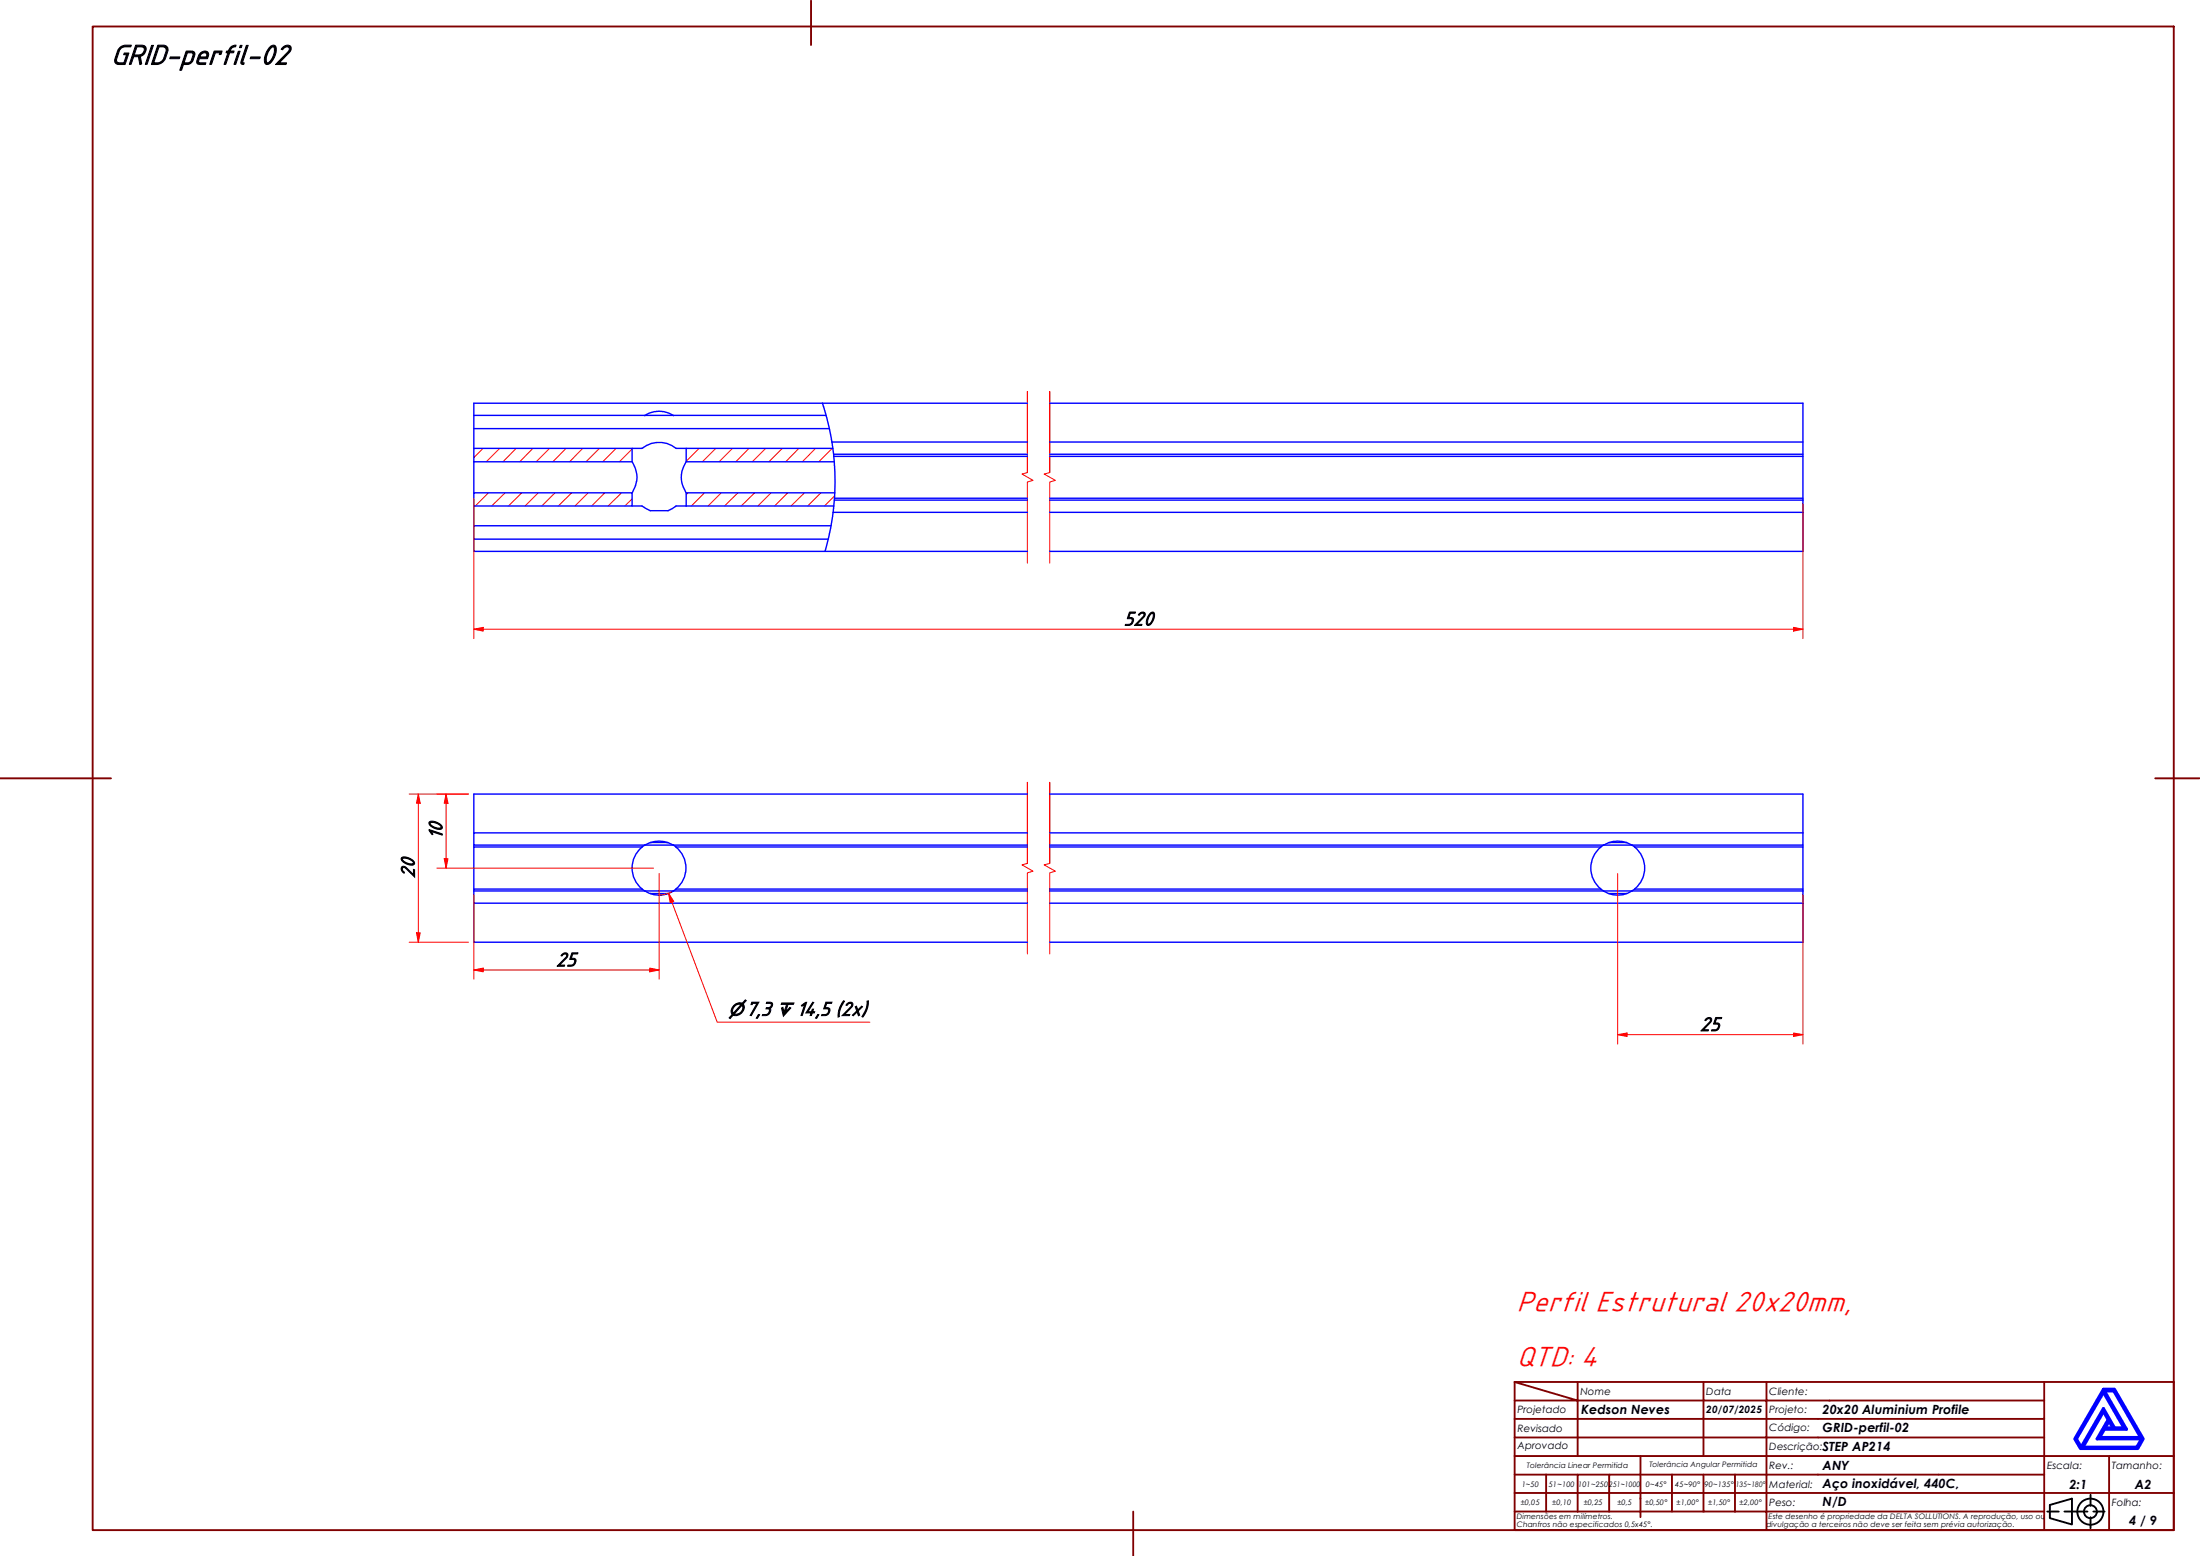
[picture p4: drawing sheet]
<svg xmlns="http://www.w3.org/2000/svg" width="594mm" height="420mm" viewBox="0 0 594 420" stroke-linecap="round" stroke-linejoin="round" font-family="sans-serif">
<!-- layer: Hatch (ABNT) -->
<g fill="none" stroke="#f00" stroke-width=".27">
<path d="M130.4 121.1l-2.4 2.4M131.9 133.1l-3.6 3.5M134.9 121.1l-3.6 3.6M136.4 133.1l-3.6 3.5M139.4 121.1l-3.6 3.6M140.9 133.1l-3.6 3.5M143.9 121.1l-3.6 3.6M145.4 133.1l-3.6 3.5M148.4 121.1l-3.6 3.6M149.9 133.1l-3.6 3.5M152.8 121.1l-3.5 3.6M154.4 133.1l-3.7 3.5"/>
<path d="M157.4 121.1l-3.6 3.6M158.8 133.1l-3.5 3.5M161.9 121.1l-3.7 3.6M163.3 133.1l-3.5 3.5M166.4 121.1l-3.6 3.6M167.8 133.1l-3.6 3.5M170.7 134.7l-2 1.9M170.7 121.3l-3.4 3.4M185.8 133.1l-.5 .5M188.8 121.1l-3.5 3.5M190.2 133.1l-3.5 3.5M193.3 121.1l-3.6 3.6"/>
<path d="M194.8 133.1l-3.6 3.5M197.8 121.1l-3.6 3.6M199.3 133.1l-3.7 3.5M202.2 121.1l-3.5 3.6M203.8 133.1l-3.6 3.5M206.8 121.1l-3.7 3.6M208.2 133.1l-3.5 3.5M211.3 121.1l-3.7 3.6M212.7 133.1l-3.5 3.5M215.7 121.1l-3.5 3.6M217.2 133.1l-3.6 3.5M220.2 121.1l-3.5 3.6"/>
<path d="M221.7 133.1l-3.6 3.5M224.7 121.1l-3.6 3.6M225.4 133.9l-2.8 2.7"/>
</g>
<!-- layer: Linha Corte (ABNT) -->
<path d="M277.4 127.6v-21.9v21.9l-1.4 .4 3 1.7-1.6 .5v21.9M283.5 127.6v-21.9v21.9l-1.6 .4 3.1 1.7-1.5 .5v21.9M277.4 233.2v-22v22l-1.4 .3 3 1.7-1.6 .5v21.9M283.5 233.2v-22v22l-1.6 .3 3.1 1.7-1.5 .5v21.9" fill="none" stroke="#f00" stroke-width=".27"/>
<!-- layer: Visible (ABNT) -->
<g fill="none" stroke="#00f" stroke-width=".38">
<path d="M128 112.2h95.1M128 115.7h96M174.1 112.2a7.1 7.1 0 0 1 7.8 0M222.1 108.9l1.5 5.2 1 5.3M224.7 119.4l.5 3.8M224.7 119.4h52.7M277.4 108.9h-149.4v12.2M283.5 108.9h203.4v26.1M283.5 119.4h203.4M128 133.1h42.7v3.5h-42.7zM128 121.1h42.7v3.6h-42.7zM128 136.6v12.3h149.4"/>
<path d="M128 124.7v8.4M170.7 121.1h2.7a7.4 7.4 0 0 1 9.2 0h2.7M170.7 124.7a7.3 7.3 0 0 1 0 8.4M170.7 136.6h2.7l2.2 1.3h4.8l2.2-1.3h42.6M185.3 124.7a7.3 7.3 0 0 0 0 8.4M224.9 121.1h-39.6v3.6h40M225 138.4l-.9 5.3-1.3 5.2M225.1 122.7h52.3M225.1 123.2l.4 6.2-.2 5.1M225.2 123.2h52.2M225.3 135h52.1M225.4 134.5l-.4 3.8h52.4"/>
<path d="M225.4 134.5h52M225.4 133.1h-40.1v3.5M283.5 135h203.4M283.5 138.3h203.4M283.5 134.5h203.4M283.5 123.2h203.4M283.5 122.7h203.4M486.9 135v13.9h-203.4M128 145.6h95.6M128 142h96.4M277.4 214.4h-149.4v10.5M283.5 214.4h203.4v10.5"/>
<path d="M128 228.2v.5M173.4 228.7h-45.4v11.4M173.4 228.7a7.3 7.3 0 0 0 0 11.3M174.1 228.2a7.4 7.4 0 0 1 8.5 .5M174.1 228.2l-.7 .5M174.1 228.2h103.3M175.6 227.5h4.8M182.5 228.7a7.3 7.3 0 0 1 0 11.3M182.6 228.7h94.8M277.4 224.9h-149.4v3.3h46.1M283.5 228.7h148.7M283.5 228.2h157.2"/>
<path d="M283.5 224.9h203.4M432.3 228.7a7.3 7.3 0 0 0 0 11.3M434.4 227.5h4.9M440.7 228.2a7.4 7.4 0 0 0-8.5 .5M440.7 228.2l.8 .5M441.4 228.7a7.3 7.3 0 0 1 0 11.3M441.5 228.7h45.4v11.4M486.9 224.9v3.3h-46.2M486.9 228.2v.5M128 240.6v13.8h149.4M128 240.6h149.4M128 243.9h149.4"/>
<path d="M173.4 240.1a7.2 7.2 0 0 0 9.2 0M173.4 240.1h-45.4v.5M175.6 241.3h4.8M182.6 240.1h94.8M283.5 240.1h148.7M283.5 240.6h203.4M283.5 243.9h203.4M432.2 240.1a7.2 7.2 0 0 0 9.3 0M434.4 241.3h4.9M441.5 240.1h45.4v.5M486.9 240.6v13.8h-203.4"/>
</g>
<!-- layer: Borda A3/A4 (ABNT) -->
<g fill="none" stroke="#800000" stroke-width=".51">
<path d="M25 7.2h562v406h-562zM219 .2v12M0 210.2h30M582 210.2h12M409 373.2l17 5h-17M409 373.2h178v40h-178zM426 378.2h34v4.9h17M426 378.2v15M426 373.2v5M460 373.2v5h17v4.9M477 373.2v5h75M552 373.2v20h-143"/>
<path d="M409 383.1h51v10.1M409 398.2h17M417.5 398.2v10M434.5 398.2h-8.5v10M443 393.2v16.5M451.5 398.2v10h-42.5M460 398.2v10h8.5M468.5 398.2v10M477 398.2h-42.5v10M477 383.1v5.1h-68M477 398.2v10h75M477 383.1h75"/>
<path d="M477 398.2h75M552 388.2h-75v10M569.5 393.2v9.9h17.5M587 393.2h-35v9.9h17.5v10.1M306 408.2v12M409 403.1h143v10.1M451.5 408.2h8.5M468.5 408.2h8.5v5"/>
</g>
<path d="M568 376l5.5 9.6h-2.5l-3-5.3-6 10.5-1.3-2.3zM568 375.1h3l7.7 13.4-1.4 2.6h-15.5l-1.5-2.6zM568.3 375.6h2.5l7.2 12.6h-11l1.3-2.3h5.9zM568 381.2l1.3 2.1-3 5.2h12l-1.3 2.3h-14.5zM569.5 383.8l1 1.8h-2z" fill="none" stroke="#00f" stroke-width=".83"/>
<!-- layer: 0 -->
<path d="M561.8 391.1h15.5" fill="none" stroke="#000" stroke-width=".27"/>
<g fill="none" stroke="#000" stroke-width=".51">
<path d="M552.8 408.2h3.1M553.5 406.4l6-1.7v6.9l-6-1.7zM557.5 408.2h6.2M564.5 403.6v3M564.5 409.7v3M565.3 408.2h3"/>
<circle cx="564.5" cy="408.2" r="3.5"/>
<circle cx="564.5" cy="408.2" r="1.75"/>
</g>
<path d="M128 169.9h2.5" fill="none" stroke="#f00" stroke-width=".27"/>
<path d="M128 169.9l2.5-.5v1z" fill="#f00"/>
<path d="M128 169.9l2.5-.5v1zM484.3 169.9h2.6" fill="none" stroke="#f00" stroke-width=".27"/>
<path d="M484.3 169.4l2.6 .5-2.6 .5z" fill="#f00"/>
<path d="M128 134.6v37.8M486.9 136.1v36.3M130.5 169.9h353.8M484.3 169.4l2.6 .5-2.6 .5zM128 261.9h2.5" fill="none" stroke="#f00" stroke-width=".27"/>
<path d="M128 261.9l2.5-.5v1z" fill="#f00"/>
<path d="M128 261.9l2.5-.5v1zM175.5 261.9h2.5" fill="none" stroke="#f00" stroke-width=".27"/>
<path d="M175.5 261.4l2.5 .5-2.5 .5z" fill="#f00"/>
<path d="M178 235.9v28.5M128 241.6v22.8M130.5 261.9h45M175.5 261.4l2.5 .5-2.5 .5zM436.8 279.4h2.6" fill="none" stroke="#f00" stroke-width=".27"/>
<path d="M436.8 279.4l2.6-.5v1z" fill="#f00"/>
<path d="M436.8 279.4l2.6-.5v1zM484.3 279.4h2.6" fill="none" stroke="#f00" stroke-width=".27"/>
<path d="M484.3 278.9l2.6 .5-2.6 .5z" fill="#f00"/>
<path d="M436.8 235.9v46M486.9 241.6v40.3M439.4 279.4h44.9M484.3 278.9l2.6 .5-2.6 .5z" fill="none" stroke="#f00" stroke-width=".27"/>
<path d="M180.5 241.2l.9 2.4" fill="none" stroke="#f00" stroke-width=".27"/>
<path d="M180.5 241.2l1.4 2.2-.9 .4z" fill="#f00"/>
<path d="M180.5 241.2l1.4 2.2-.9 .4zM181.3 240.9l-1.6 .5-1.6 .3M181.4 243.6l12.3 32.4h41.2" fill="none" stroke="#f00" stroke-width=".27"/>
<path d="M113 214.4v2.5" fill="none" stroke="#f00" stroke-width=".27"/>
<path d="M113 214.4l.5 2.5h-1z" fill="#f00"/>
<path d="M113 214.4l.5 2.5h-1zM113 251.9v2.5" fill="none" stroke="#f00" stroke-width=".27"/>
<path d="M112.5 251.9h1l-.5 2.5z" fill="#f00"/>
<path d="M110.5 214.4h16M113 216.9v35M120.5 214.4v2.5M110.5 254.4h16M112.5 251.9h1l-.5 2.5z" fill="none" stroke="#f00" stroke-width=".27"/>
<path d="M120.5 214.4l.5 2.5h-1z" fill="#f00"/>
<path d="M120.5 214.4l.5 2.5h-1zM120.5 231.9v2.5" fill="none" stroke="#f00" stroke-width=".27"/>
<path d="M120 231.9h1l-.5 2.5z" fill="#f00"/>
<path d="M118 214.4h8.5M120.5 216.9v15M118 234.4h58.5M120 231.9h1l-.5 2.5z" fill="none" stroke="#f00" stroke-width=".27"/>
<g font-size="8.2" fill="#f00">
<text x="409.6" y="354">Perfil Estrutural 20x20mm,</text>
<text x="409.6" y="368.9">QTD: 4</text>
</g>
<text font-size="8.1" x="30" y="17.3">GRID-perfil-02</text>
<g font-size="5.6">
<text x="303.4" y="168.8">520</text>
<text x="119.4" y="226.7" transform="rotate(-90 119.4 226.7)">10</text>
<text x="111.9" y="237.1" transform="rotate(-90 111.9 237.1)">20</text>
<text x="150.2" y="260.8">25</text>
<text x="201.4" y="274.2">7,3</text>
<text x="215.1" y="274.2">14,5 (2x)</text>
<text x="459" y="278.3">25</text>
</g>
<g font-size="4.8">
<text x="196.7" y="274.2">⌀</text>
<text x="209.6" y="274.2">↧</text>
</g>
<g font-size="3.4">
<text x="427" y="381.9">Kedson Neves</text>
<text x="492.1" y="381.9">20x20 Aluminium Profile</text>
<text x="492.1" y="386.6">GRID-perfil-02</text>
<text x="492.1" y="391.9">STEP AP214</text>
<text x="492.1" y="396.9">ANY</text>
<text x="492.1" y="401.7">Aço inoxidável, 440C,</text>
<text x="558.8" y="401.9">2:1</text>
<text x="576.5" y="401.9">A2</text>
<text x="492.1" y="406.7">N/D</text>
<text x="575" y="411.7">4 / 9</text>
</g>
<g font-size="2.7">
<text x="426.8" y="376.7">Nome</text>
<text x="460.8" y="376.7">Data</text>
<text x="477.8" y="376.7">Cliente:</text>
<text x="409.8" y="381.4">Projetado</text>
<text x="460.8" y="381.5">20/07/2025</text>
<text x="477.8" y="381.4">Projeto:</text>
<text x="409.8" y="386.7">Revisado</text>
<text x="477.8" y="386.4">Código:</text>
<text x="409.8" y="391.4">Aprovado</text>
<text x="477.8" y="391.5">Descrição:</text>
<text x="477.8" y="401.7">Material:</text>
<text x="477.8" y="396.7">Rev.:</text>
<text x="552.8" y="396.7">Escala:</text>
<text x="570.3" y="396.7">Tamanho:</text>
<text x="477.8" y="406.6">Peso:</text>
<text x="570.3" y="406.7">Folha:</text>
</g>
<g font-size="2">
<text x="410.9" y="401.4">1~50</text>
<text x="412.3" y="396.4">Tolerância Linear Permitida</text>
<text x="418.2" y="401.4">51~100</text>
<text x="426.1" y="401.4">101~250</text>
<text x="434.5" y="401.4">251~1000</text>
<text x="444.4" y="401.4">0~45°</text>
<text x="445.4" y="396.2">Tolerância Angular Permitida</text>
<text x="452.4" y="401.4">45~90°</text>
<text x="460.3" y="401.4">90~135°</text>
<text x="468.7" y="401.4">135~180°</text>
<text x="410.7" y="406.3">±0,05</text>
<text x="419.2" y="406.3">±0,10</text>
<text x="427.7" y="406.3">±0,25</text>
<text x="436.8" y="406.3">±0,5</text>
<text x="444.2" y="406.3">±0,50°</text>
<text x="452.8" y="406.3">±1,00°</text>
<text x="461.3" y="406.3">±1,50°</text>
<text x="469.7" y="406.3">±2,00°</text>
<text x="409.6" y="410.2">Dimensões em milímetros.</text>
<text x="409.6" y="412.3">Chanfros não especificados 0,5x45°.</text>
<text x="477" y="412.3">divulgação a terceiros não deve ser feita sem prévia autorização.</text>
<text x="477.6" y="410.2">Este desenho é propriedade da DELTA SOLLUTIONS. A reprodução, uso ou</text>
</g>
</svg>
